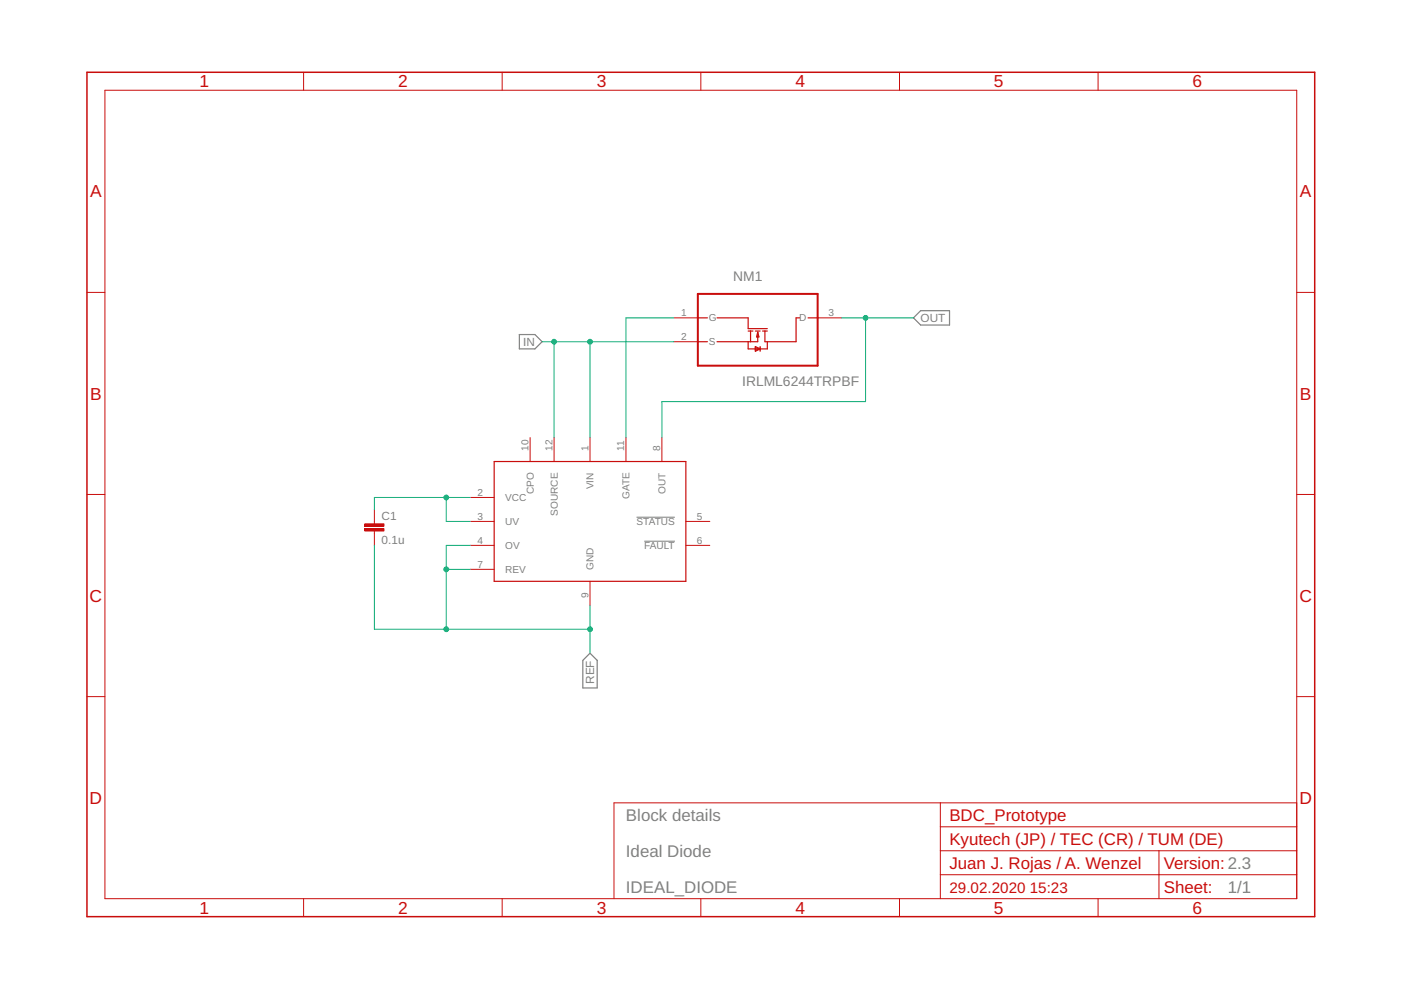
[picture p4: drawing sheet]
<svg xmlns="http://www.w3.org/2000/svg" width="297mm" height="210mm" viewBox="0 0 297 210" stroke-linecap="round" stroke-linejoin="round" font-family="sans-serif">
<path d="M135 109.7h8.1M136.6 114.7h6.5" fill="none" stroke="#808080" stroke-width=".21"/>
<path d="M110.1 70.9h3.3l1.5 1.6-1.5 1.5h-3.3zM193.7 67.4l1.5-1.5h6.1v3h-6.1zM125.1 138.5l1.5 1.5v5.9h-3v-5.9z" fill="none" stroke="#808080" stroke-width=".25"/>
<g fill="none" stroke="#c90d0c" stroke-width=".21">
<path d="M22.2 19.1h252.7v171.4h-252.7zM64.4 15.3v3.8M106.5 15.3v3.8M148.6 15.3v3.8M190.7 15.3v3.8M232.8 15.3v3.8M18.4 62h3.8M142.9 67.4h5.1M142.9 72.5h5.1M173.4 67.4h5M274.9 62h3.8M112.4 92.8v5.1"/>
<path d="M117.5 92.8v5.1M125.1 92.8v5.1M132.7 92.8v5.1M140.3 92.8v5.1M18.4 104.8h3.8M79.4 110.6v.5M79.4 112.6v.5M99.7 105.5h5.1M99.7 110.6h5.1M99.7 115.6h5.1M145.4 110.6h5.1M145.4 115.6h5.1"/>
<path d="M274.9 104.8h3.8M99.7 120.7h5.1M125.1 123.3v5M18.4 147.7h3.8M274.9 147.7h3.8M199.4 170.2v20.3M199.4 175.3h75.5M274.9 170.2h-144.7v20.3M64.4 190.5v3.9M106.5 190.5v3.9M148.6 190.5v3.9M190.7 190.5v3.9"/>
<path d="M199.4 185.5h75.5M199.4 180.4h75.5M232.8 190.5v3.9M245.7 180.4v10.1"/>
</g>
<path d="M18.4 15.3h260.3v179.1h-260.3z" fill="none" stroke="#c90d0c" stroke-width=".32"/>
<path d="M148 62.3h25.4v15.2h-25.4z" fill="none" stroke="#c90d0c" stroke-width=".42"/>
<g fill="none" stroke="#c90d0c" stroke-width=".25">
<path d="M148 72.5h2M148 67.4h2M152 67.4h6.6v2.3h4.1M158.6 72.5v1.5h4.1v-1.5M158.6 70.2h1M159.1 70.2v2.3M160.1 73.5l1.1 .5-1.1 .5zM160.1 73.7l1.1 .3M160.1 70.2h1.1M160.7 70.4v2.1h-8.7M160.7 70.4l.2 1h-.5zM161.2 74l-1.1 .2"/>
<path d="M161.2 73.5v1M161.7 70.2h1M169.5 67.4h-.7v5.1h-6.6v-2.3M171.3 67.4h2.1M104.8 97.9h40.6v25.4h-40.6z"/>
</g>
<path d="M77.3 111.1h4.1v.5h-4.1z" fill="#c90d0c"/>
<path d="M77.3 111.1h4.1v.5h-4.1z" fill="none" stroke="#c90d0c" stroke-width=".21"/>
<path d="M77.3 112.1h4.1v.5h-4.1z" fill="#c90d0c"/>
<path d="M77.3 112.1h4.1v.5h-4.1zM79.4 108v2.6M79.4 113.1v2.5" fill="none" stroke="#c90d0c" stroke-width=".21"/>
<path d="M125.1 72.5v20.3M142.9 72.5h-25.4v20.3" fill="none" stroke="#0dab76" stroke-width=".21"/>
<circle cx="125.1" cy="72.5" r=".51" fill="#0dab76"/>
<g fill="none" stroke="#0dab76" stroke-width=".21">
<path d="M114.9 72.5h2.6"/>
<circle cx="125.1" cy="72.5" r=".51"/>
</g>
<circle cx="117.5" cy="72.5" r=".51" fill="#0dab76"/>
<g fill="none" stroke="#0dab76" stroke-width=".21">
<path d="M178.4 67.4h15.3M183.5 67.4v17.8h-43.2v7.6"/>
<circle cx="117.5" cy="72.5" r=".51"/>
</g>
<circle cx="183.5" cy="67.4" r=".51" fill="#0dab76"/>
<g fill="none" stroke="#0dab76" stroke-width=".21">
<path d="M79.4 115.6v17.8h45.7v-5.1M99.7 115.6h-5.1v5.1"/>
<circle cx="183.5" cy="67.4" r=".51"/>
</g>
<circle cx="94.6" cy="133.4" r=".51" fill="#0dab76"/>
<g fill="none" stroke="#0dab76" stroke-width=".21">
<path d="M99.7 120.7h-5.1v12.7"/>
<circle cx="94.6" cy="133.4" r=".51"/>
</g>
<circle cx="94.6" cy="120.7" r=".51" fill="#0dab76"/>
<g fill="none" stroke="#0dab76" stroke-width=".21">
<path d="M125.1 133.4v5.1"/>
<circle cx="94.6" cy="120.7" r=".51"/>
</g>
<circle cx="125.1" cy="133.4" r=".51" fill="#0dab76"/>
<g fill="none" stroke="#0dab76" stroke-width=".21">
<path d="M94.6 105.5v5.1h5.1M99.7 105.5h-20.3v2.5"/>
<circle cx="125.1" cy="133.4" r=".51"/>
</g>
<circle cx="94.6" cy="105.5" r=".51" fill="#0dab76"/>
<g fill="none" stroke="#0dab76" stroke-width=".21">
<path d="M142.9 67.4h-10.2v25.4"/>
<circle cx="94.6" cy="105.5" r=".51"/>
</g>
<g font-size="3.7" fill="#c90d0c">
<text x="42.3" y="18.5">1</text>
<text x="84.4" y="18.5">2</text>
<text x="126.5" y="18.5">3</text>
<text x="168.6" y="18.5">4</text>
<text x="210.7" y="18.5">5</text>
<text x="252.9" y="18.5">6</text>
<text x="19.1" y="41.9">A</text>
<text x="275.6" y="41.9">A</text>
<text x="19.1" y="84.7">B</text>
<text x="275.6" y="84.7">B</text>
<text x="19" y="127.6">C</text>
<text x="275.5" y="127.6">C</text>
<text x="19" y="170.4">D</text>
<text x="275.5" y="170.4">D</text>
<text x="42.3" y="193.7">1</text>
<text x="84.4" y="193.7">2</text>
<text x="126.5" y="193.7">3</text>
<text x="168.6" y="193.7">4</text>
<text x="210.7" y="193.7">5</text>
<text x="252.9" y="193.7">6</text>
</g>
<g font-size="3.6" fill="#808080">
<text x="132.7" y="174">Block details</text>
<text x="132.7" y="181.7">Ideal Diode</text>
<text x="132.7" y="189.3">IDEAL_DIODE</text>
<text x="260.3" y="189.3">1/1</text>
</g>
<g font-size="3.6" fill="#c90d0c">
<text x="201.3" y="179.1">Kyutech (JP) / TEC (CR) / TUM (DE)</text>
<text x="201.3" y="174">BDC_Prototype</text>
<text x="201.3" y="184.2">Juan J. Rojas / A. Wenzel</text>
<text x="246.7" y="184.3">Version: 2.3</text>
<text x="246.7" y="189.4">Sheet:</text>
</g>
<text font-size="3.2" fill="#c90d0c" x="201.3" y="189.3">29.02.2020 15:23</text>
<g font-size="2.9" fill="#808080">
<text x="155.5" y="59.6">NM1</text>
<text x="157.3" y="81.8">IRLML6244TRPBF</text>
</g>
<g font-size="2.5" fill="#808080">
<text x="195.2" y="68.3">OUT</text>
<text x="110.9" y="73.4">IN</text>
<text x="80.9" y="110.2">C1</text>
<text x="80.9" y="115.3">0.1u</text>
<text x="126" y="145" transform="rotate(-90 126 145)">REF</text>
</g>
<g font-size="2.1" fill="#808080">
<text x="144.4" y="67">1</text>
<text x="150.3" y="68.1">G</text>
<text x="169.5" y="68.1">D</text>
<text x="175.7" y="67">3</text>
<text x="144.4" y="72.1">2</text>
<text x="150.3" y="73.2">S</text>
<text x="112" y="95.5" transform="rotate(-90 112 95.5)">10</text>
<text x="117.1" y="95.5" transform="rotate(-90 117.1 95.5)">12</text>
<text x="124.7" y="95.5" transform="rotate(-90 124.7 95.5)">1</text>
<text x="132.4" y="95.5" transform="rotate(-90 132.4 95.5)">11</text>
<text x="140" y="95.5" transform="rotate(-90 140 95.5)">8</text>
<text x="101.3" y="105.1">2</text>
<text x="107.1" y="106.2">VCC</text>
<text x="113.2" y="104.8" transform="rotate(-90 113.2 104.8)">CPO</text>
<text x="125.9" y="103.7" transform="rotate(-90 125.9 103.7)">VIN</text>
<text x="133.5" y="105.9" transform="rotate(-90 133.5 105.9)">GATE</text>
<text x="141.1" y="104.7" transform="rotate(-90 141.1 104.7)">OUT</text>
<text x="101.3" y="110.2">3</text>
<text x="107.1" y="111.3">UV</text>
<text x="118.2" y="109.3" transform="rotate(-90 118.2 109.3)">SOURCE</text>
<text x="134.9" y="111.3">STATUS</text>
<text x="147.8" y="110.2">5</text>
<text x="101.3" y="115.3">4</text>
<text x="107.1" y="116.4">OV</text>
<text x="136.6" y="116.4">FAULT</text>
<text x="147.8" y="115.3">6</text>
<text x="101.3" y="120.4">7</text>
<text x="107.1" y="121.5">REV</text>
<text x="125.9" y="120.9" transform="rotate(-90 125.9 120.9)">GND</text>
<text x="124.7" y="126.8" transform="rotate(-90 124.7 126.8)">9</text>
</g>
</svg>
